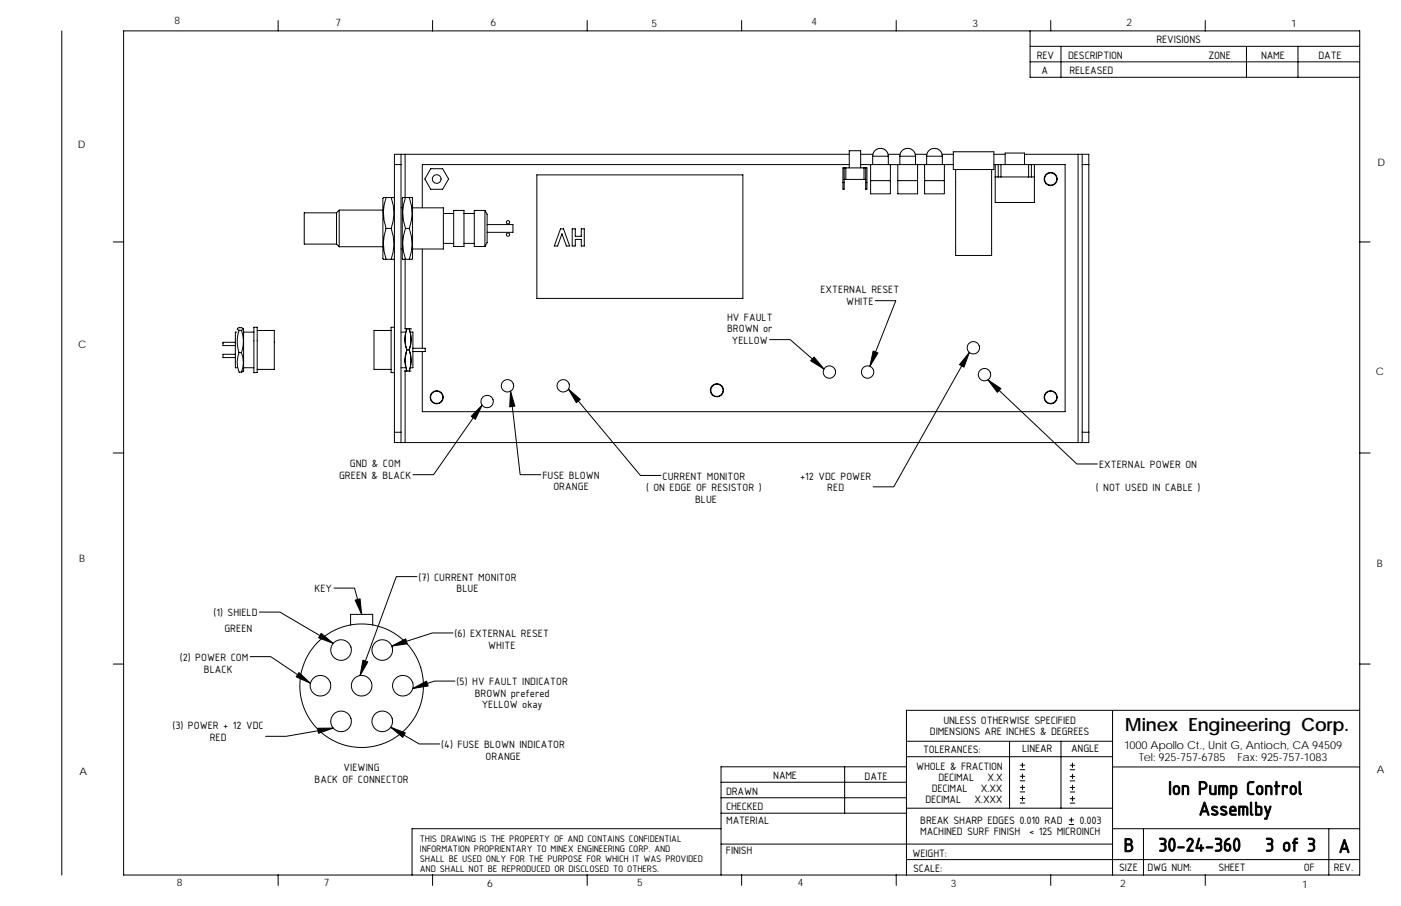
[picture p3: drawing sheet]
<svg xmlns="http://www.w3.org/2000/svg" width="432mm" height="279mm" viewBox="0 0 432 279" stroke-linecap="round" stroke-linejoin="round" font-family="sans-serif">
<g fill="none" stroke="#000" stroke-width=".31">
<path d="M19 9.5v260.4M85.7 6.3v3.2M133.3 6.3v3.2M181 6.3v3.2M228.6 6.3v3.2M276.2 6.3v3.2M317.5 9.5v14.3h101.6M317.5 19.1h101.6M317.5 14.3h101.6M323.8 6.3v3.2M327 14.3v9.5M371.5 6.3v3.2"/>
<path d="M384.2 14.3v9.5M400 14.3v9.5M121.6 47.6h2v3.2h-2zM121.6 50.8v82.5M123.6 50.8v82.5M123.6 47.6h138.1M124.9 47.6v13.3M132.8 52h3.6l1.9 3.2-1.9 3.2h-3.6l-1.9-3.2zM165.5 53.9h63.5v38.1h-63.5zM259.8 56.3h.4M260.2 55.3h6.6M260.2 51.8v6.5h-.4v-6.5h7.4v6.5h-.4v-6.5"/>
<path d="M260.7 51.8v3.5M261.7 51.8v-5.3h3.6v5.3M261.7 50.8h-131.5v13.3M265.3 50.8h28.5M265.3 47.6h3.7M266.3 51.8v3.5M266.8 56.3h.4M268.3 50.8v9h6.1v-4.1M268.3 55.7h6.1M269 48.2l.5-1.5 .7-.6 .9-.3h1l.8 .5 .7 .9 .2 1M269 48.2v2.6M269 48.2h4.8"/>
<path d="M273.7 47.6h3.7M273.8 48.2v2.6M274.4 50.8v4.9M276.7 55.7h6.1M276.7 50.8v9h6.1v-9M277.3 48.2l.6-1.5 .7-.6 .9-.3h1l.8 .5 .7 .9 .2 1M277.3 48.2v2.6M277.3 48.2h4.9M282.1 47.6h3.6M282.2 48.2v2.6M285 50.8v9h6.1v-4.1M285.6 48.2l.5-1.5 .7-.6 .9-.3h1l.8 .5 .7 .9 .2 1"/>
<path d="M285.6 48.2v2.6M285.6 48.2h4.8M290.3 47.6h3.5M290.4 48.2v2.6M291.1 50.8v4.9h-6.1M293.8 46.8h12.5v5.5h-12.5zM294.5 52.3v26.5h11.1v-26.5M306.3 50.8h1.4M306.3 47.6h3.5M306.7 54.6h12.1M306.7 50.8v11.6h12.1v-11.6M308.5 50.8h-.8v3.8"/>
<path d="M308.5 50.8h19.8v76.2h-198.1v-18.6M308.5 50.8v3.8M309.8 50.8v-3.6h6v3.6M315.8 47.6h19.8v88.9h-2.1v-3.2M317 50.8v3.8M317.9 50.8v3.8M332.3 47.6v88.9M333.5 50.8h2.1M333.5 47.6v85.7M34.9 74.6h3.2M103.7 75.3l.8 .8M103.7 65.6h-9.9v9.7h9.9"/>
<path d="M103.7 65.6v9.7M104.5 76.1h13.5M104.5 64.8v11.3M118 64.8h-13.5l-.8 .8M118.2 60.9v19.1M118.2 80h3.1M118.2 60.9h2.4M119 60.9a13.8 13.8 0 0 0 0 9.5M119 70.4a13.8 13.8 0 0 0 0 9.6M119 70.4h1.6M120.6 70.4a13.8 13.8 0 0 1 0 9.6M120.6 60.9a13.8 13.8 0 0 1 0 9.5"/>
<path d="M120.6 60.9h.7M121.4 60.9l.2 .3M121.6 79.7l-.2 .3M123.6 76.8h.4M123.6 64.1h.4M124.1 60.9v19.1M124.2 80h2.7M124.2 60.9h2M124.9 80l-.1 21.4 2 .1M125 60.9a13.8 13.8 0 0 0 0 9.5M125 70.4a13.8 13.8 0 0 0 0 9.6M126.2 60.9a13.8 13.8 0 0 1 0 9.5h-1.2"/>
<path d="M126.2 70.4a13.8 13.8 0 0 1 0 9.6M126.2 60.9h.7M127 60.9v19.1M127.1 64.1h9.6v12.7h-9.6M130.2 76.8v30.6M136.7 75.1h3.1M136.7 65.8h3.1M139.8 64.9h3.2v11.1h-3.2zM143 75.1h3.2M143 65.8h3.2M149.5 64.9h-3.3v11.1h3.3M149.5 64.9l.6 1.2v8.7l-.6 1.2"/>
<path d="M149.5 64.9v11.1M150.1 69.3h8v2.3h-8M172.8 70.6h.9l1.9 5.3h-1l-1.4-3.8-1.3 3.8h-1.1zM176.4 70.6h.9v2.3h1.9v-2.3h.9v5.3h-.9v-2.1h-1.9v2.1h-.9zM419.1 74.6h3.2M269.7 92.7h6.4l-8 20.3M72.5 109.3h-3.8v1h3.8M72.5 105.6h-3.8v1h3.8M73 102.4h-.5v11h.5M73.7 101.9l-.6-.5a1.31 1.31 0 0 1 1.8-.1l.1 .2-.6 .4M73.7 108.7a8 8 0 0 0 0 6.1h.7M73.7 101.9a10.3 10.3 0 0 0 0 6.8"/>
<path d="M73.7 108.7h.7M73.7 101.9h.7M74.4 108.7a8 8 0 0 1 0 6.1M74.4 101.9a10.2 10.2 0 0 1 0 6.8M75 114.4l-.6 .4M75 101.4v13.1M75.1 113.4h3.2M75.1 102.4h3.2M78.3 100.9h1v14h-1zM79.3 101.9h5.2v12h-5.2M120.5 101.9h-5.2v12h5.2M121.6 100.9h-1.1v14h1.1"/>
<path d="M123.6 113.4h1.1M123.6 102.4h1.1M124.7 114.3l.1 .1M124.9 114.4v22.1M125.4 107.9a9.5 9.5 0 0 1 0-6.5 9.5 9.5 0 0 0 0 6.5h.7a9.5 9.5 0 0 0 0-6.5 9.5 9.5 0 0 1 0 6.5M126.1 107.9a9.5 9.5 0 0 1 0 6.5h.6M126.1 107.9a9.5 9.5 0 0 1 0 6.5h-.7l-.5-1.7-.1-1.8 .6-3-.5 1.7-.1 1.8 .6 3h-.6M126.8 102.4h.5v11h-.5M127.3 107.4h3.8v1h-3.8M237.2 104.7h6.3l10.5 9.1M298.7 108.7l-23.2 41.4h-6.4M304.5 117.1l27.4 26h6.3"/>
<path d="M34.9 139.7h3.2M121.6 133.3h2v3.2h-2zM123.6 136.5h209.9M148.6 124.9l-15 21.5h-6.3M157.4 120.6l2.9 25.8h6.4M175.2 120l22.2 26.6h6.3M333.5 133.3h2.1M419.1 139.7h3.2M128.5 177.8h-6.3l-11.2 30.5M79.9 188.8h6.4l16.4 9.6M102.9 181.4h6.4l2.2 8.1M108.1 192.7v-3.2h6.8v3.2"/>
<path d="M111.4 189.5h.1M111.4 189.4l.1 .1M139.6 195.2h-6.3l-12.6 4M34.9 204.8h3.2v65.1h381v-260.4h-381v195.3M77.1 202.5h6.3l12.3 8.2M140.2 210h-6.3l-6.7 2.3M342.9 219.1v50.8M419.1 219.1h-139.7v50.8M419.1 204.8h3.2M102.7 224.5l-14.5 2.6h-6.3M120.4 224.3l8.8 5.1h6.3M260.3 236.5v14.3"/>
<path d="M279.4 233.4h63.5M279.4 236.5h-57.2v33.3M279.4 228.6h63.5M311.1 228.6v20.6M314.4 237.4h1.4M314.4 236h1.4M314.4 239.4h1.4M315.1 235.3v1.4M315.1 238.7v1.4M327 228.6v20.6M329.8 237.4h1.4M329.8 239.4h1.4"/>
<path d="M329.8 236h1.4M330.5 235.3v1.4M330.5 238.7v1.4M342.9 236.5h76.2M222.2 255.6h-95.2v14.3M222.2 250.8h57.2M222.2 241.2h57.2M222.2 246h57.2M279.4 249.2h63.5M314.4 240.8h1.4M314.4 244.2h1.4M314.4 242.8h1.4"/>
<path d="M314.4 247.6h1.4M314.4 246.3h1.4M315.1 242.1v1.4M315.1 245.6v1.4M329.5 254.3h1.4M329.5 252.9h1.4M329.8 240.8h1.4M329.8 244.2h1.4M329.8 247.7h1.4M329.8 246.3h1.4M329.8 242.9h1.4M330.2 252.2v1.4"/>
<path d="M330.5 242.2v1.3M330.5 245.6v1.4M342.9 255.6h76.2M352.4 255.6v14.3M409.6 255.6v14.3M85.7 269.9v3.1M133.3 269.9v3.1M181 269.9v3.1M222.2 260.3h120.7M228.6 269.9v3.1M276.2 269.9v3.1M279.4 265.1h139.7"/>
<path d="M323.8 269.9v3.1M371.5 269.9v3.1"/>
<circle cx="134.6" cy="55.2" r="1.34"/>
<circle cx="323.8" cy="55.2" r="1.9"/>
<circle cx="323.8" cy="55.2" r="2.03"/>
<circle cx="156.6" cy="72.4" r=".51"/>
<circle cx="156.6" cy="68.5" r=".51"/>
<circle cx="156.4" cy="119" r="1.9"/>
<circle cx="173.6" cy="119" r="1.9"/>
<circle cx="255.6" cy="114.7" r="1.91"/>
<circle cx="267.4" cy="114.7" r="1.91"/>
<circle cx="300" cy="107.3" r="1.9"/>
<circle cx="303.4" cy="115.5" r="1.91"/>
<circle cx="134.6" cy="122.5" r="1.9"/>
<circle cx="134.6" cy="122.5" r="2.03"/>
<circle cx="150.1" cy="123.8" r="1.9"/>
<circle cx="221" cy="120.4" r="1.9"/>
<circle cx="221" cy="120.4" r="2.03"/>
<circle cx="323.8" cy="122.5" r="1.9"/>
<circle cx="323.8" cy="122.5" r="2.03"/>
<circle cx="98.8" cy="211.5" r="3.2"/>
<circle cx="105.1" cy="200.5" r="3.2"/>
<circle cx="111.5" cy="211.5" r="3.2"/>
<circle cx="111.5" cy="211.5" r="19.1"/>
<circle cx="117.8" cy="200.5" r="3.2"/>
<circle cx="124.2" cy="211.5" r="3.2"/>
<circle cx="105.1" cy="222.5" r="3.2"/>
<circle cx="117.8" cy="222.5" r="3.2"/>
</g>
<g fill="#000" stroke="#000" stroke-width=".31">
<path d="M250.9 110.1l3.1 3.7-4.1-2.5z" fill-rule="evenodd"/>
<path d="M269.1 108.2l1.5 .6-2.5 4.2z" fill-rule="evenodd"/>
<path d="M298.7 108.7l-1.6 4.5-1.4-.7z" fill-rule="evenodd"/>
<path d="M304.5 117.1l4 2.7-1.1 1.2z" fill-rule="evenodd"/>
<path d="M148.6 124.9l-2.1 4.4-1.3-.9z" fill-rule="evenodd"/>
<path d="M157.4 120.6l1.3 4.7-1.6 .2z" fill-rule="evenodd"/>
<path d="M175.2 120l3.7 3.2-1.3 1z" fill-rule="evenodd"/>
<path d="M99 195.3l3.7 3.1-4.5-1.7z" fill-rule="evenodd"/>
<path d="M109.5 185.1l1.5-.4 .5 4.8z" fill-rule="evenodd"/>
<path d="M120.7 199.2l4.3-2.2 .5 1.5z" fill-rule="evenodd"/>
<path d="M92.2 207.4l3.5 3.3-4.4-2z" fill-rule="evenodd"/>
<path d="M111.9 203.6l1.5 .5-2.4 4.2z" fill-rule="evenodd"/>
<path d="M127.2 212.3l4.3-2.3 .5 1.5z" fill-rule="evenodd"/>
<path d="M97.9 224.6l4.8-.1-4.6 1.6z" fill-rule="evenodd"/>
<path d="M120.4 224.3l4.5 1.7-.8 1.4z" fill-rule="evenodd"/>
</g>
<g font-size="6.3">
<text x="360" y="245.1">Ion Pump Control</text>
<text x="369.4" y="251.4">Assemlby</text>
<text x="346.3" y="262.7">B</text>
<text x="357" y="262.6">30-24-360</text>
<text x="389.9" y="262.6">3 of 3</text>
<text x="412.5" y="263">A</text>
</g>
<text font-size="5.6" x="346.8" y="225.3">Minex Engineering Corp.</text>
<g font-size="3.6">
<text x="356.4" y="13.4">REVISIONS</text>
<text x="319.6" y="18.2">REV</text>
<text x="321" y="22.7">A</text>
<text x="329.2" y="18.2">DESCRIPTION</text>
<text x="329.6" y="22.7">RELEASED</text>
<text x="372.4" y="18.1">ZONE</text>
<text x="388.7" y="18.1">NAME</text>
<text x="406.4" y="18.1">DATE</text>
<text x="286.6" y="226.7">DIMENSIONS ARE INCHES &amp; DEGREES</text>
<text x="290.8" y="223.3">UNLESS OTHERWISE SPECIFIED</text>
<text x="284.5" y="232.2">TOLERANCES:</text>
<text x="315.1" y="232">LINEAR</text>
<text x="330.1" y="231.9">ANGLE</text>
<text x="282.4" y="237.4">WHOLE &amp; FRACTION</text>
<text x="223.8" y="245.1">DRAWN</text>
<text x="238.3" y="240.3">NAME</text>
<text x="266.5" y="240.4">DATE</text>
<text x="287.2" y="244.2">DECIMAL</text>
<text x="289.2" y="240.8">DECIMAL</text>
<text x="302.3" y="244.2">X.XX</text>
<text x="304.4" y="240.8">X.X</text>
<text x="223.8" y="249.9">CHECKED</text>
<text x="285.2" y="247.6">DECIMAL</text>
<text x="300.4" y="247.6">X.XXX</text>
<text x="223.8" y="254">MATERIAL</text>
<text x="283.6" y="254.1">BREAK SHARP EDGES 0.010 RAD</text>
<text x="283.6" y="257.6">MACHINED SURF FINISH</text>
<text x="317.2" y="257.6">&lt; 125 MICROINCH</text>
<text x="332.7" y="254.1">0.003</text>
<text x="223.8" y="263.3">FINISH</text>
<text x="281.3" y="264.2">WEIGHT:</text>
<text x="281.4" y="268.9">SCALE:</text>
<text x="344.9" y="268.6">SIZE</text>
<text x="353.7" y="268.7">DWG NUM:</text>
<text x="375.5" y="268.7">SHEET</text>
<text x="401.8" y="268.7">OF</text>
<text x="411.1" y="268.7">REV.</text>
</g>
<g font-size="3.5">
<text x="252.9" y="90.5">EXTERNAL RESET</text>
<text x="260.8" y="94">WHITE</text>
<text x="224.1" y="99">HV FAULT</text>
<text x="224.1" y="102.5">BROWN or</text>
<text x="225.6" y="106">YELLOW</text>
<text x="104.5" y="147.7">GREEN &amp; BLACK</text>
<text x="107.8" y="144.2">GND &amp; COM</text>
<text x="167.2" y="147.7">FUSE BLOWN</text>
<text x="204.2" y="147.9">CURRENT MONITOR</text>
<text x="246.6" y="147.9">+12 VDC POWER</text>
<text x="338.8" y="144.4">EXTERNAL POWER ON</text>
<text x="170.6" y="151.2">ORANGE</text>
<text x="199.1" y="151.4">( ON EDGE OF RESISTOR )</text>
<text x="214.2" y="155">BLUE</text>
<text x="255" y="151.4">RED</text>
<text x="337.7" y="151.4">( NOT USED IN CABLE )</text>
<text x="129" y="179.1">(7) CURRENT MONITOR</text>
<text x="96.9" y="182.7">KEY</text>
<text x="140.7" y="182.7">BLUE</text>
<text x="65.8" y="190.1">(1) SHIELD</text>
<text x="69.2" y="194.8">GREEN</text>
<text x="140.1" y="196.5">(6) EXTERNAL RESET</text>
<text x="55.4" y="203.8">(2) POWER COM</text>
<text x="150.5" y="200">WHITE</text>
<text x="62.8" y="207.5">BLACK</text>
<text x="140.7" y="211.3">(5) HV FAULT INDICATOR</text>
<text x="146.3" y="214.9">BROWN prefered</text>
<text x="148.5" y="218.4">YELLOW okay</text>
<text x="53.1" y="224.9">(3) POWER + 12 VDC</text>
<text x="64.6" y="228.4">RED</text>
<text x="136" y="230.7">(4) FUSE BLOWN INDICATOR</text>
<text x="105.9" y="237.8">VIEWING</text>
<text x="149.7" y="234.3">ORANGE</text>
<text x="96.9" y="241.4">BACK OF CONNECTOR</text>
</g>
<g font-size="3.4">
<text x="346.4" y="230.8">1000 Apollo Ct., Unit G, Antioch, CA 94509</text>
<text x="351.1" y="234.7">Tel: 925-757-6785</text>
<text x="381.4" y="234.7">Fax: 925-757-1083</text>
</g>
<g font-size="3.2">
<text x="53.8" y="7.4">8</text>
<text x="103.4" y="7.9">7</text>
<text x="151.2" y="8.1">6</text>
<text x="200.8" y="8.4">5</text>
<text x="250.1" y="7.7">4</text>
<text x="299.7" y="8.2">3</text>
<text x="347.2" y="7.9">2</text>
<text x="397.9" y="8.3">1</text>
<text x="24" y="45.5">D</text>
<text x="424.5" y="51.1">D</text>
<text x="24.1" y="107.3">C</text>
<text x="424.1" y="115.6">C</text>
<text x="24.4" y="173.2">B</text>
<text x="424.3" y="174.8">B</text>
<text x="24.5" y="238.9">A</text>
<text x="424.3" y="238.4">A</text>
<text x="129.4" y="259.7">THIS DRAWING IS THE PROPERTY OF AND CONTAINS CONFIDENTIAL</text>
<text x="129.4" y="262.7">INFORMATION PROPRIENTARY TO MINEX ENGINEERING CORP. AND</text>
<text x="129.4" y="265.8">SHALL BE USED ONLY FOR THE PURPOSE FOR WHICH IT WAS PROVIDED</text>
<text x="129.4" y="268.8">AND SHALL NOT BE REPRODUCED OR DISCLOSED TO OTHERS.</text>
<text x="54.5" y="273.3">8</text>
<text x="99.8" y="273.3">7</text>
<text x="150.1" y="273.7">6</text>
<text x="196.4" y="273.3">5</text>
<text x="245.9" y="273.3">4</text>
<text x="293" y="273.4">3</text>
<text x="345.3" y="273.5">2</text>
<text x="401.3" y="273.7">1</text>
</g>
</svg>
